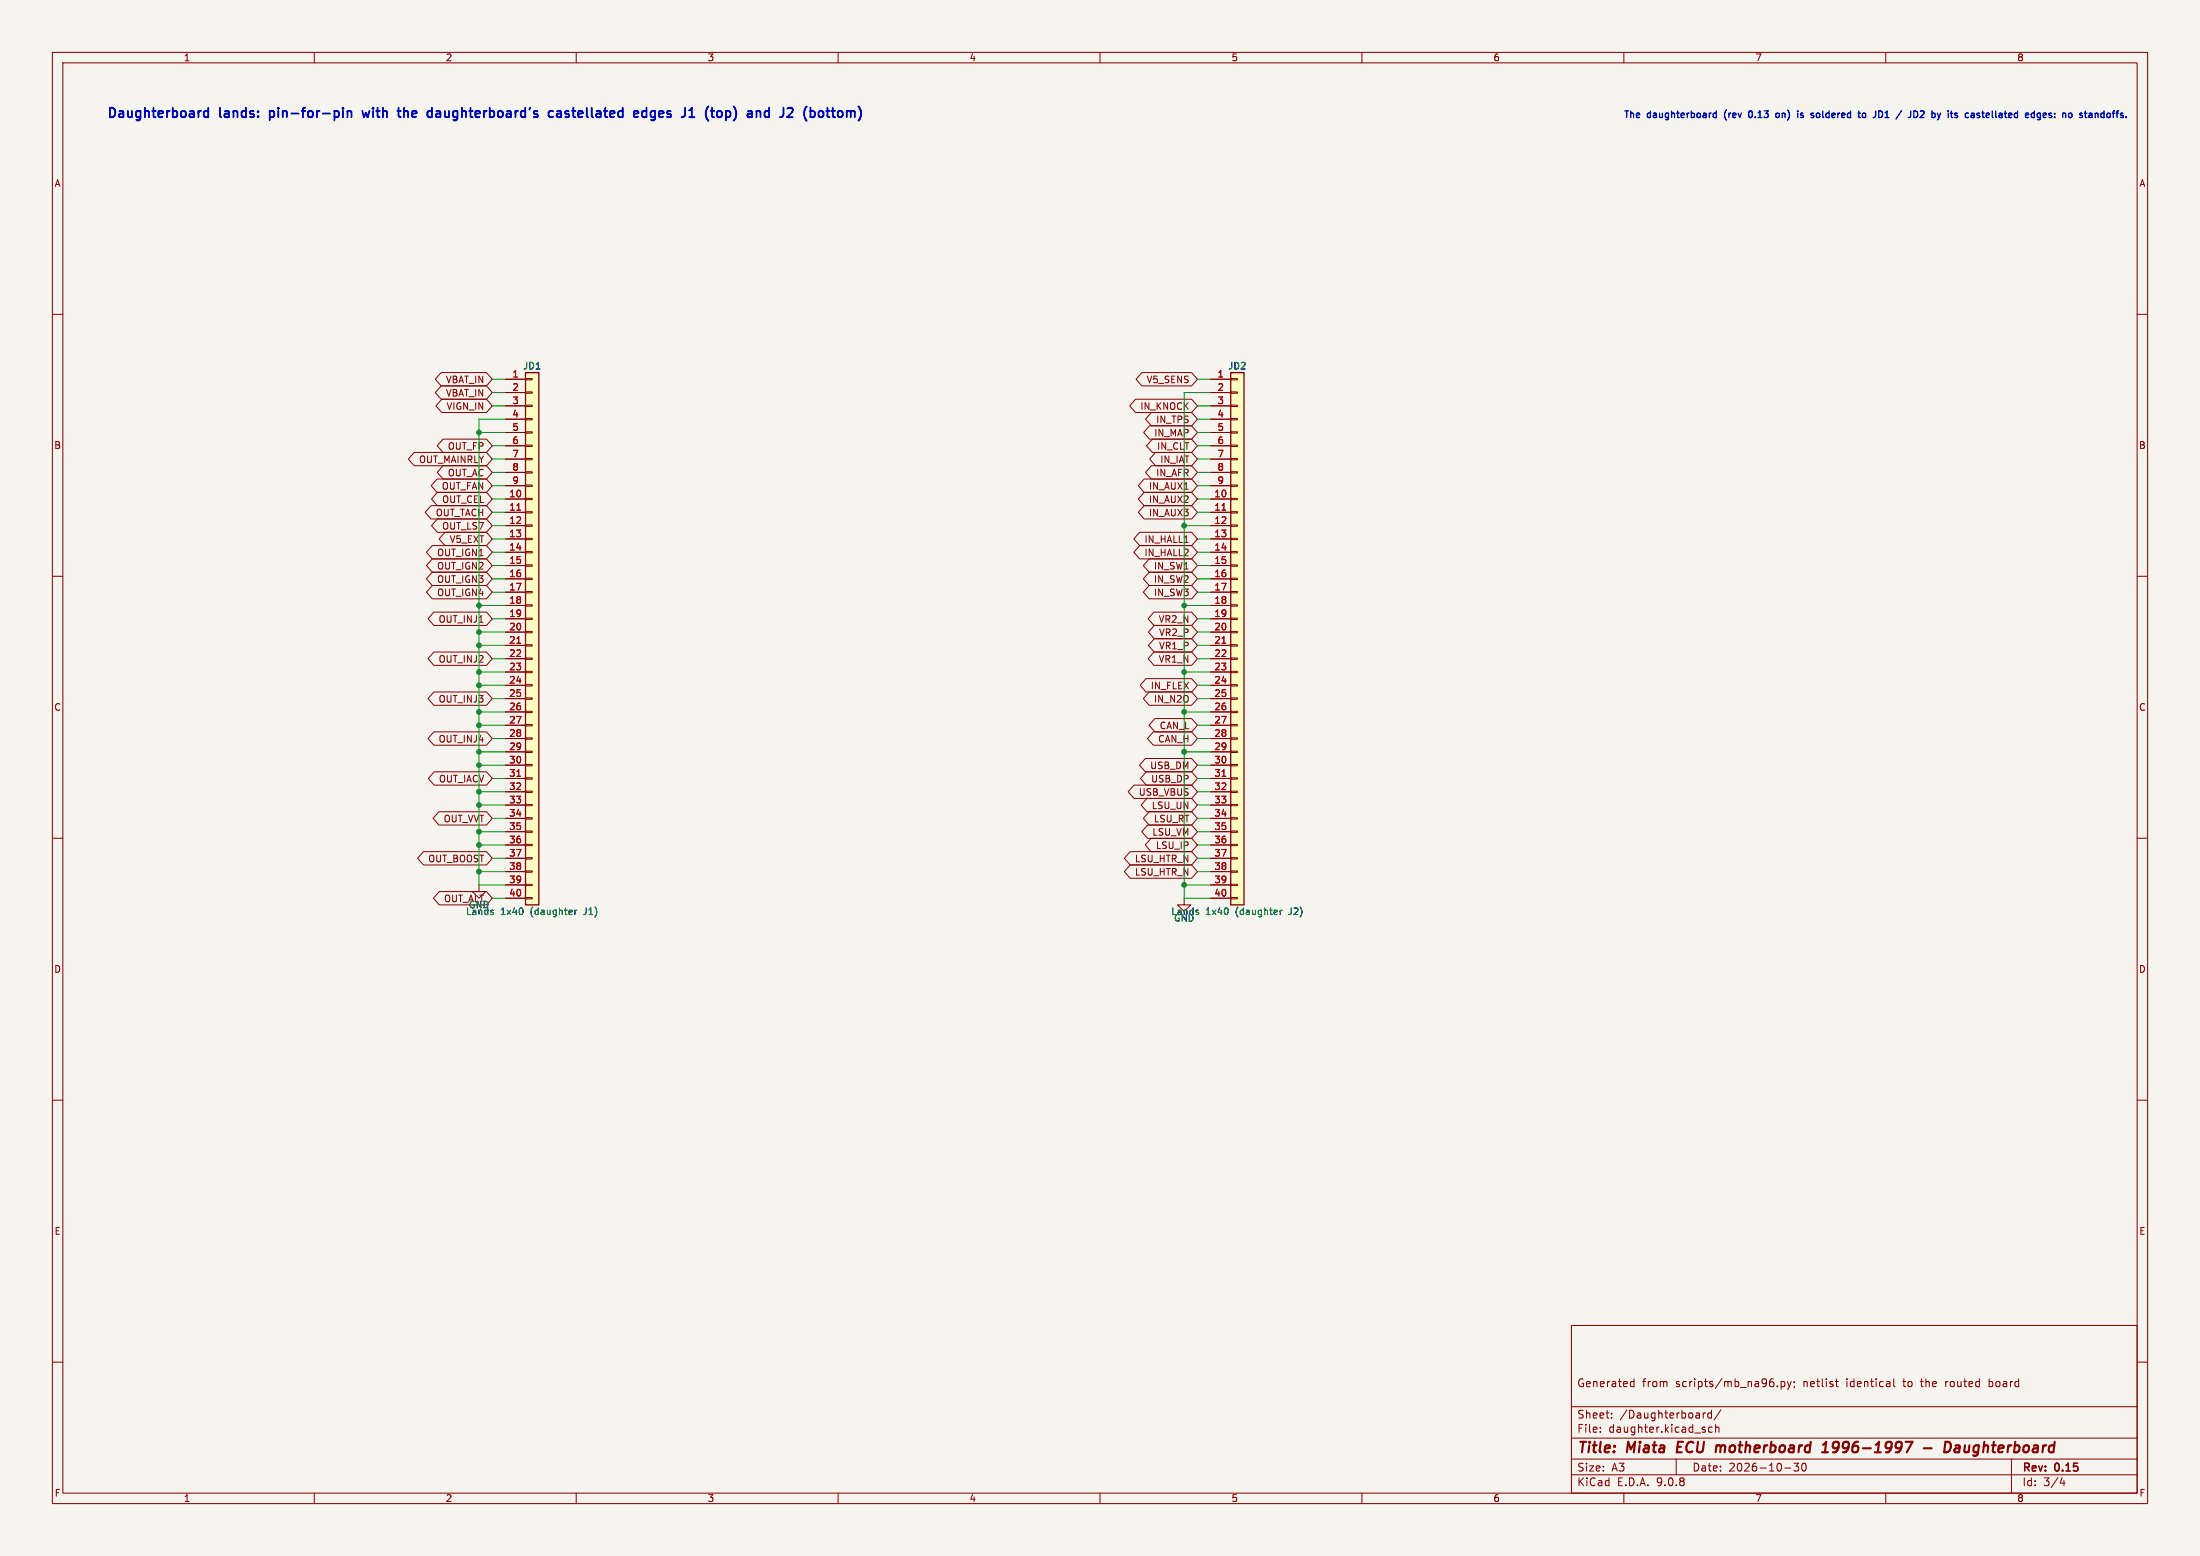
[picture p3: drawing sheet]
(kicad_sch (version 20230121) (generator eeschema) (paper "A3") (title_block (title "Miata ECU motherboard 1996-1997 - Daughterboard") (date "2026-10-30") (rev "0.15") (comment 1 "Generated from scripts/mb_na96.py; netlist identical to the routed board")) (lib_symbols (symbol "Connector_Generic:Conn_01x40" (pin_names (offset 1.016) hide) (in_bom yes) (on_board yes) (property "Reference" "J" (at 0 50.8 0) (effects (font (size 1.27 1.27)))) (property "Value" "Conn_01x40" (at 0 -53.34 0) (effects (font (size 1.27 1.27)))) (property "Footprint" "" (at 0 0 0) (effects (font (size 1.27 1.27)) hide)) (property "Datasheet" "~" (at 0 0 0) (effects (font (size 1.27 1.27)) hide)) (property "ki_keywords" "connector" (at 0 0 0) (effects (font (size 1.27 1.27)) hide)) (property "ki_description" "Generic connector, single row, 01x40, script generated (kicad-library-utils/schlib/autogen/connector/)" (at 0 0 0) (effects (font (size 1.27 1.27)) hide)) (property "ki_fp_filters" "Connector*:*_1x??_*" (at 0 0 0) (effects (font (size 1.27 1.27)) hide)) (symbol "Conn_01x40_1_1" (rectangle (start -1.27 -50.673) (end 0 -50.927) (stroke (width 0.1524) (type default)) (fill (type none))) (rectangle (start -1.27 -48.133) (end 0 -48.387) (stroke (width 0.1524) (type default)) (fill (type none))) (rectangle (start -1.27 -45.593) (end 0 -45.847) (stroke (width 0.1524) (type default)) (fill (type none))) (rectangle (start -1.27 -43.053) (end 0 -43.307) (stroke (width 0.1524) (type default)) (fill (type none))) (rectangle (start -1.27 -40.513) (end 0 -40.767) (stroke (width 0.1524) (type default)) (fill (type none))) (rectangle (start -1.27 -37.973) (end 0 -38.227) (stroke (width 0.1524) (type default)) (fill (type none))) (rectangle (start -1.27 -35.433) (end 0 -35.687) (stroke (width 0.1524) (type default)) (fill (type none))) (rectangle (start -1.27 -32.893) (end 0 -33.147) (stroke (width 0.1524) (type default)) (fill (type none))) (rectangle (start -1.27 -30.353) (end 0 -30.607) (stroke (width 0.1524) (type default)) (fill (type none))) (rectangle (start -1.27 -27.813) (end 0 -28.067) (stroke (width 0.1524) (type default)) (fill (type none))) (rectangle (start -1.27 -25.273) (end 0 -25.527) (stroke (width 0.1524) (type default)) (fill (type none))) (rectangle (start -1.27 -22.733) (end 0 -22.987) (stroke (width 0.1524) (type default)) (fill (type none))) (rectangle (start -1.27 -20.193) (end 0 -20.447) (stroke (width 0.1524) (type default)) (fill (type none))) (rectangle (start -1.27 -17.653) (end 0 -17.907) (stroke (width 0.1524) (type default)) (fill (type none))) (rectangle (start -1.27 -15.113) (end 0 -15.367) (stroke (width 0.1524) (type default)) (fill (type none))) (rectangle (start -1.27 -12.573) (end 0 -12.827) (stroke (width 0.1524) (type default)) (fill (type none))) (rectangle (start -1.27 -10.033) (end 0 -10.287) (stroke (width 0.1524) (type default)) (fill (type none))) (rectangle (start -1.27 -7.493) (end 0 -7.747) (stroke (width 0.1524) (type default)) (fill (type none))) (rectangle (start -1.27 -4.953) (end 0 -5.207) (stroke (width 0.1524) (type default)) (fill (type none))) (rectangle (start -1.27 -2.413) (end 0 -2.667) (stroke (width 0.1524) (type default)) (fill (type none))) (rectangle (start -1.27 0.127) (end 0 -0.127) (stroke (width 0.1524) (type default)) (fill (type none))) (rectangle (start -1.27 2.667) (end 0 2.413) (stroke (width 0.1524) (type default)) (fill (type none))) (rectangle (start -1.27 5.207) (end 0 4.953) (stroke (width 0.1524) (type default)) (fill (type none))) (rectangle (start -1.27 7.747) (end 0 7.493) (stroke (width 0.1524) (type default)) (fill (type none))) (rectangle (start -1.27 10.287) (end 0 10.033) (stroke (width 0.1524) (type default)) (fill (type none))) (rectangle (start -1.27 12.827) (end 0 12.573) (stroke (width 0.1524) (type default)) (fill (type none))) (rectangle (start -1.27 15.367) (end 0 15.113) (stroke (width 0.1524) (type default)) (fill (type none))) (rectangle (start -1.27 17.907) (end 0 17.653) (stroke (width 0.1524) (type default)) (fill (type none))) (rectangle (start -1.27 20.447) (end 0 20.193) (stroke (width 0.1524) (type default)) (fill (type none))) (rectangle (start -1.27 22.987) (end 0 22.733) (stroke (width 0.1524) (type default)) (fill (type none))) (rectangle (start -1.27 25.527) (end 0 25.273) (stroke (width 0.1524) (type default)) (fill (type none))) (rectangle (start -1.27 28.067) (end 0 27.813) (stroke (width 0.1524) (type default)) (fill (type none))) (rectangle (start -1.27 30.607) (end 0 30.353) (stroke (width 0.1524) (type default)) (fill (type none))) (rectangle (start -1.27 33.147) (end 0 32.893) (stroke (width 0.1524) (type default)) (fill (type none))) (rectangle (start -1.27 35.687) (end 0 35.433) (stroke (width 0.1524) (type default)) (fill (type none))) (rectangle (start -1.27 38.227) (end 0 37.973) (stroke (width 0.1524) (type default)) (fill (type none))) (rectangle (start -1.27 40.767) (end 0 40.513) (stroke (width 0.1524) (type default)) (fill (type none))) (rectangle (start -1.27 43.307) (end 0 43.053) (stroke (width 0.1524) (type default)) (fill (type none))) (rectangle (start -1.27 45.847) (end 0 45.593) (stroke (width 0.1524) (type default)) (fill (type none))) (rectangle (start -1.27 48.387) (end 0 48.133) (stroke (width 0.1524) (type default)) (fill (type none))) (rectangle (start -1.27 49.53) (end 1.27 -52.07) (stroke (width 0.254) (type default)) (fill (type background))) (pin passive line (at -5.08 48.26 0) (length 3.81) (name "Pin_1" (effects (font (size 1.27 1.27)))) (number "1" (effects (font (size 1.27 1.27))))) (pin passive line (at -5.08 25.4 0) (length 3.81) (name "Pin_10" (effects (font (size 1.27 1.27)))) (number "10" (effects (font (size 1.27 1.27))))) (pin passive line (at -5.08 22.86 0) (length 3.81) (name "Pin_11" (effects (font (size 1.27 1.27)))) (number "11" (effects (font (size 1.27 1.27))))) (pin passive line (at -5.08 20.32 0) (length 3.81) (name "Pin_12" (effects (font (size 1.27 1.27)))) (number "12" (effects (font (size 1.27 1.27))))) (pin passive line (at -5.08 17.78 0) (length 3.81) (name "Pin_13" (effects (font (size 1.27 1.27)))) (number "13" (effects (font (size 1.27 1.27))))) (pin passive line (at -5.08 15.24 0) (length 3.81) (name "Pin_14" (effects (font (size 1.27 1.27)))) (number "14" (effects (font (size 1.27 1.27))))) (pin passive line (at -5.08 12.7 0) (length 3.81) (name "Pin_15" (effects (font (size 1.27 1.27)))) (number "15" (effects (font (size 1.27 1.27))))) (pin passive line (at -5.08 10.16 0) (length 3.81) (name "Pin_16" (effects (font (size 1.27 1.27)))) (number "16" (effects (font (size 1.27 1.27))))) (pin passive line (at -5.08 7.62 0) (length 3.81) (name "Pin_17" (effects (font (size 1.27 1.27)))) (number "17" (effects (font (size 1.27 1.27))))) (pin passive line (at -5.08 5.08 0) (length 3.81) (name "Pin_18" (effects (font (size 1.27 1.27)))) (number "18" (effects (font (size 1.27 1.27))))) (pin passive line (at -5.08 2.54 0) (length 3.81) (name "Pin_19" (effects (font (size 1.27 1.27)))) (number "19" (effects (font (size 1.27 1.27))))) (pin passive line (at -5.08 45.72 0) (length 3.81) (name "Pin_2" (effects (font (size 1.27 1.27)))) (number "2" (effects (font (size 1.27 1.27))))) (pin passive line (at -5.08 0 0) (length 3.81) (name "Pin_20" (effects (font (size 1.27 1.27)))) (number "20" (effects (font (size 1.27 1.27))))) (pin passive line (at -5.08 -2.54 0) (length 3.81) (name "Pin_21" (effects (font (size 1.27 1.27)))) (number "21" (effects (font (size 1.27 1.27))))) (pin passive line (at -5.08 -5.08 0) (length 3.81) (name "Pin_22" (effects (font (size 1.27 1.27)))) (number "22" (effects (font (size 1.27 1.27))))) (pin passive line (at -5.08 -7.62 0) (length 3.81) (name "Pin_23" (effects (font (size 1.27 1.27)))) (number "23" (effects (font (size 1.27 1.27))))) (pin passive line (at -5.08 -10.16 0) (length 3.81) (name "Pin_24" (effects (font (size 1.27 1.27)))) (number "24" (effects (font (size 1.27 1.27))))) (pin passive line (at -5.08 -12.7 0) (length 3.81) (name "Pin_25" (effects (font (size 1.27 1.27)))) (number "25" (effects (font (size 1.27 1.27))))) (pin passive line (at -5.08 -15.24 0) (length 3.81) (name "Pin_26" (effects (font (size 1.27 1.27)))) (number "26" (effects (font (size 1.27 1.27))))) (pin passive line (at -5.08 -17.78 0) (length 3.81) (name "Pin_27" (effects (font (size 1.27 1.27)))) (number "27" (effects (font (size 1.27 1.27))))) (pin passive line (at -5.08 -20.32 0) (length 3.81) (name "Pin_28" (effects (font (size 1.27 1.27)))) (number "28" (effects (font (size 1.27 1.27))))) (pin passive line (at -5.08 -22.86 0) (length 3.81) (name "Pin_29" (effects (font (size 1.27 1.27)))) (number "29" (effects (font (size 1.27 1.27))))) (pin passive line (at -5.08 43.18 0) (length 3.81) (name "Pin_3" (effects (font (size 1.27 1.27)))) (number "3" (effects (font (size 1.27 1.27))))) (pin passive line (at -5.08 -25.4 0) (length 3.81) (name "Pin_30" (effects (font (size 1.27 1.27)))) (number "30" (effects (font (size 1.27 1.27))))) (pin passive line (at -5.08 -27.94 0) (length 3.81) (name "Pin_31" (effects (font (size 1.27 1.27)))) (number "31" (effects (font (size 1.27 1.27))))) (pin passive line (at -5.08 -30.48 0) (length 3.81) (name "Pin_32" (effects (font (size 1.27 1.27)))) (number "32" (effects (font (size 1.27 1.27))))) (pin passive line (at -5.08 -33.02 0) (length 3.81) (name "Pin_33" (effects (font (size 1.27 1.27)))) (number "33" (effects (font (size 1.27 1.27))))) (pin passive line (at -5.08 -35.56 0) (length 3.81) (name "Pin_34" (effects (font (size 1.27 1.27)))) (number "34" (effects (font (size 1.27 1.27))))) (pin passive line (at -5.08 -38.1 0) (length 3.81) (name "Pin_35" (effects (font (size 1.27 1.27)))) (number "35" (effects (font (size 1.27 1.27))))) (pin passive line (at -5.08 -40.64 0) (length 3.81) (name "Pin_36" (effects (font (size 1.27 1.27)))) (number "36" (effects (font (size 1.27 1.27))))) (pin passive line (at -5.08 -43.18 0) (length 3.81) (name "Pin_37" (effects (font (size 1.27 1.27)))) (number "37" (effects (font (size 1.27 1.27))))) (pin passive line (at -5.08 -45.72 0) (length 3.81) (name "Pin_38" (effects (font (size 1.27 1.27)))) (number "38" (effects (font (size 1.27 1.27))))) (pin passive line (at -5.08 -48.26 0) (length 3.81) (name "Pin_39" (effects (font (size 1.27 1.27)))) (number "39" (effects (font (size 1.27 1.27))))) (pin passive line (at -5.08 40.64 0) (length 3.81) (name "Pin_4" (effects (font (size 1.27 1.27)))) (number "4" (effects (font (size 1.27 1.27))))) (pin passive line (at -5.08 -50.8 0) (length 3.81) (name "Pin_40" (effects (font (size 1.27 1.27)))) (number "40" (effects (font (size 1.27 1.27))))) (pin passive line (at -5.08 38.1 0) (length 3.81) (name "Pin_5" (effects (font (size 1.27 1.27)))) (number "5" (effects (font (size 1.27 1.27))))) (pin passive line (at -5.08 35.56 0) (length 3.81) (name "Pin_6" (effects (font (size 1.27 1.27)))) (number "6" (effects (font (size 1.27 1.27))))) (pin passive line (at -5.08 33.02 0) (length 3.81) (name "Pin_7" (effects (font (size 1.27 1.27)))) (number "7" (effects (font (size 1.27 1.27))))) (pin passive line (at -5.08 30.48 0) (length 3.81) (name "Pin_8" (effects (font (size 1.27 1.27)))) (number "8" (effects (font (size 1.27 1.27))))) (pin passive line (at -5.08 27.94 0) (length 3.81) (name "Pin_9" (effects (font (size 1.27 1.27)))) (number "9" (effects (font (size 1.27 1.27))))))) (symbol "power:GND" (power) (pin_names (offset 0)) (in_bom yes) (on_board yes) (property "Reference" "#PWR" (at 0 -6.35 0) (effects (font (size 1.27 1.27)) hide)) (property "Value" "GND" (at 0 -3.81 0) (effects (font (size 1.27 1.27)))) (property "Footprint" "" (at 0 0 0) (effects (font (size 1.27 1.27)) hide)) (property "Datasheet" "" (at 0 0 0) (effects (font (size 1.27 1.27)) hide)) (property "ki_keywords" "global power" (at 0 0 0) (effects (font (size 1.27 1.27)) hide)) (property "ki_description" "Power symbol creates a global label with name \"GND\" , ground" (at 0 0 0) (effects (font (size 1.27 1.27)) hide)) (symbol "GND_0_1" (polyline (pts (xy 0 0) (xy 0 -1.27) (xy 1.27 -1.27) (xy 0 -2.54) (xy -1.27 -1.27) (xy 0 -1.27)) (stroke (width 0) (type default)) (fill (type none)))) (symbol "GND_1_1" (pin power_in line (at 0 0 270) (length 0) hide (name "GND" (effects (font (size 1.27 1.27)))) (number "1" (effects (font (size 1.27 1.27)))))))) (symbol (lib_id "power:GND") (at 91.44 168.91 0) (unit 1) (in_bom yes) (on_board yes) (dnp no) (property "Reference" "#PWR007" (at 91.44 168.91 0) (effects (font (size 1.27 1.27)) hide)) (property "Value" "GND" (at 91.44 172.71 0) (effects (font (size 1.27 1.27)))) (property "Footprint" "" (at 91.44 168.91 0) (effects (font (size 1.27 1.27)) hide)) (property "Datasheet" "" (at 91.44 168.91 0) (effects (font (size 1.27 1.27)) hide)) (pin "1"))
(symbol (lib_id "power:GND") (at 226.06 171.45 0) (unit 1) (in_bom yes) (on_board yes) (dnp no) (property "Reference" "#PWR008" (at 226.06 171.45 0) (effects (font (size 1.27 1.27)) hide)) (property "Value" "GND" (at 226.06 175.25 0) (effects (font (size 1.27 1.27)))) (property "Footprint" "" (at 226.06 171.45 0) (effects (font (size 1.27 1.27)) hide)) (property "Datasheet" "" (at 226.06 171.45 0) (effects (font (size 1.27 1.27)) hide)) (pin "1"))
(global_label "VBAT_IN" (shape bidirectional) (at 93.98 72.39 180) (fields_autoplaced) (effects (font (size 1.27 1.27)) (justify right)) (property "Intersheetrefs" "${INTERSHEET_REFS}" (at 93.98 72.39 0) (effects (font (size 1.27 1.27)) hide)))
(global_label "OUT_CEL" (shape bidirectional) (at 93.98 95.25 180) (fields_autoplaced) (effects (font (size 1.27 1.27)) (justify right)) (property "Intersheetrefs" "${INTERSHEET_REFS}" (at 93.98 95.25 0) (effects (font (size 1.27 1.27)) hide)))
(global_label "OUT_TACH" (shape bidirectional) (at 93.98 97.79 180) (fields_autoplaced) (effects (font (size 1.27 1.27)) (justify right)) (property "Intersheetrefs" "${INTERSHEET_REFS}" (at 93.98 97.79 0) (effects (font (size 1.27 1.27)) hide)))
(global_label "OUT_LS7" (shape bidirectional) (at 93.98 100.33 180) (fields_autoplaced) (effects (font (size 1.27 1.27)) (justify right)) (property "Intersheetrefs" "${INTERSHEET_REFS}" (at 93.98 100.33 0) (effects (font (size 1.27 1.27)) hide)))
(global_label "V5_EXT" (shape bidirectional) (at 93.98 102.87 180) (fields_autoplaced) (effects (font (size 1.27 1.27)) (justify right)) (property "Intersheetrefs" "${INTERSHEET_REFS}" (at 93.98 102.87 0) (effects (font (size 1.27 1.27)) hide)))
(global_label "OUT_IGN1" (shape bidirectional) (at 93.98 105.41 180) (fields_autoplaced) (effects (font (size 1.27 1.27)) (justify right)) (property "Intersheetrefs" "${INTERSHEET_REFS}" (at 93.98 105.41 0) (effects (font (size 1.27 1.27)) hide)))
(global_label "OUT_IGN2" (shape bidirectional) (at 93.98 107.95 180) (fields_autoplaced) (effects (font (size 1.27 1.27)) (justify right)) (property "Intersheetrefs" "${INTERSHEET_REFS}" (at 93.98 107.95 0) (effects (font (size 1.27 1.27)) hide)))
(global_label "OUT_IGN3" (shape bidirectional) (at 93.98 110.49 180) (fields_autoplaced) (effects (font (size 1.27 1.27)) (justify right)) (property "Intersheetrefs" "${INTERSHEET_REFS}" (at 93.98 110.49 0) (effects (font (size 1.27 1.27)) hide)))
(global_label "OUT_IGN4" (shape bidirectional) (at 93.98 113.03 180) (fields_autoplaced) (effects (font (size 1.27 1.27)) (justify right)) (property "Intersheetrefs" "${INTERSHEET_REFS}" (at 93.98 113.03 0) (effects (font (size 1.27 1.27)) hide)))
(global_label "OUT_INJ1" (shape bidirectional) (at 93.98 118.11 180) (fields_autoplaced) (effects (font (size 1.27 1.27)) (justify right)) (property "Intersheetrefs" "${INTERSHEET_REFS}" (at 93.98 118.11 0) (effects (font (size 1.27 1.27)) hide)))
(global_label "VBAT_IN" (shape bidirectional) (at 93.98 74.93 180) (fields_autoplaced) (effects (font (size 1.27 1.27)) (justify right)) (property "Intersheetrefs" "${INTERSHEET_REFS}" (at 93.98 74.93 0) (effects (font (size 1.27 1.27)) hide)))
(global_label "OUT_INJ2" (shape bidirectional) (at 93.98 125.73 180) (fields_autoplaced) (effects (font (size 1.27 1.27)) (justify right)) (property "Intersheetrefs" "${INTERSHEET_REFS}" (at 93.98 125.73 0) (effects (font (size 1.27 1.27)) hide)))
(global_label "OUT_INJ3" (shape bidirectional) (at 93.98 133.35 180) (fields_autoplaced) (effects (font (size 1.27 1.27)) (justify right)) (property "Intersheetrefs" "${INTERSHEET_REFS}" (at 93.98 133.35 0) (effects (font (size 1.27 1.27)) hide)))
(global_label "OUT_INJ4" (shape bidirectional) (at 93.98 140.97 180) (fields_autoplaced) (effects (font (size 1.27 1.27)) (justify right)) (property "Intersheetrefs" "${INTERSHEET_REFS}" (at 93.98 140.97 0) (effects (font (size 1.27 1.27)) hide)))
(global_label "VIGN_IN" (shape bidirectional) (at 93.98 77.47 180) (fields_autoplaced) (effects (font (size 1.27 1.27)) (justify right)) (property "Intersheetrefs" "${INTERSHEET_REFS}" (at 93.98 77.47 0) (effects (font (size 1.27 1.27)) hide)))
(global_label "OUT_IACV" (shape bidirectional) (at 93.98 148.59 180) (fields_autoplaced) (effects (font (size 1.27 1.27)) (justify right)) (property "Intersheetrefs" "${INTERSHEET_REFS}" (at 93.98 148.59 0) (effects (font (size 1.27 1.27)) hide)))
(global_label "OUT_VVT" (shape bidirectional) (at 93.98 156.21 180) (fields_autoplaced) (effects (font (size 1.27 1.27)) (justify right)) (property "Intersheetrefs" "${INTERSHEET_REFS}" (at 93.98 156.21 0) (effects (font (size 1.27 1.27)) hide)))
(global_label "OUT_BOOST" (shape bidirectional) (at 93.98 163.83 180) (fields_autoplaced) (effects (font (size 1.27 1.27)) (justify right)) (property "Intersheetrefs" "${INTERSHEET_REFS}" (at 93.98 163.83 0) (effects (font (size 1.27 1.27)) hide)))
(global_label "OUT_ALT" (shape bidirectional) (at 93.98 171.45 180) (fields_autoplaced) (effects (font (size 1.27 1.27)) (justify right)) (property "Intersheetrefs" "${INTERSHEET_REFS}" (at 93.98 171.45 0) (effects (font (size 1.27 1.27)) hide)))
(global_label "OUT_FP" (shape bidirectional) (at 93.98 85.09 180) (fields_autoplaced) (effects (font (size 1.27 1.27)) (justify right)) (property "Intersheetrefs" "${INTERSHEET_REFS}" (at 93.98 85.09 0) (effects (font (size 1.27 1.27)) hide)))
(global_label "OUT_MAINRLY" (shape bidirectional) (at 93.98 87.63 180) (fields_autoplaced) (effects (font (size 1.27 1.27)) (justify right)) (property "Intersheetrefs" "${INTERSHEET_REFS}" (at 93.98 87.63 0) (effects (font (size 1.27 1.27)) hide)))
(global_label "OUT_AC" (shape bidirectional) (at 93.98 90.17 180) (fields_autoplaced) (effects (font (size 1.27 1.27)) (justify right)) (property "Intersheetrefs" "${INTERSHEET_REFS}" (at 93.98 90.17 0) (effects (font (size 1.27 1.27)) hide)))
(global_label "OUT_FAN" (shape bidirectional) (at 93.98 92.71 180) (fields_autoplaced) (effects (font (size 1.27 1.27)) (justify right)) (property "Intersheetrefs" "${INTERSHEET_REFS}" (at 93.98 92.71 0) (effects (font (size 1.27 1.27)) hide)))
(global_label "V5_SENS" (shape bidirectional) (at 228.6 72.39 180) (fields_autoplaced) (effects (font (size 1.27 1.27)) (justify right)) (property "Intersheetrefs" "${INTERSHEET_REFS}" (at 228.6 72.39 0) (effects (font (size 1.27 1.27)) hide)))
(global_label "IN_AUX2" (shape bidirectional) (at 228.6 95.25 180) (fields_autoplaced) (effects (font (size 1.27 1.27)) (justify right)) (property "Intersheetrefs" "${INTERSHEET_REFS}" (at 228.6 95.25 0) (effects (font (size 1.27 1.27)) hide)))
(global_label "IN_AUX3" (shape bidirectional) (at 228.6 97.79 180) (fields_autoplaced) (effects (font (size 1.27 1.27)) (justify right)) (property "Intersheetrefs" "${INTERSHEET_REFS}" (at 228.6 97.79 0) (effects (font (size 1.27 1.27)) hide)))
(global_label "IN_HALL1" (shape bidirectional) (at 228.6 102.87 180) (fields_autoplaced) (effects (font (size 1.27 1.27)) (justify right)) (property "Intersheetrefs" "${INTERSHEET_REFS}" (at 228.6 102.87 0) (effects (font (size 1.27 1.27)) hide)))
(global_label "IN_HALL2" (shape bidirectional) (at 228.6 105.41 180) (fields_autoplaced) (effects (font (size 1.27 1.27)) (justify right)) (property "Intersheetrefs" "${INTERSHEET_REFS}" (at 228.6 105.41 0) (effects (font (size 1.27 1.27)) hide)))
(global_label "IN_SW1" (shape bidirectional) (at 228.6 107.95 180) (fields_autoplaced) (effects (font (size 1.27 1.27)) (justify right)) (property "Intersheetrefs" "${INTERSHEET_REFS}" (at 228.6 107.95 0) (effects (font (size 1.27 1.27)) hide)))
(global_label "IN_SW2" (shape bidirectional) (at 228.6 110.49 180) (fields_autoplaced) (effects (font (size 1.27 1.27)) (justify right)) (property "Intersheetrefs" "${INTERSHEET_REFS}" (at 228.6 110.49 0) (effects (font (size 1.27 1.27)) hide)))
(global_label "IN_SW3" (shape bidirectional) (at 228.6 113.03 180) (fields_autoplaced) (effects (font (size 1.27 1.27)) (justify right)) (property "Intersheetrefs" "${INTERSHEET_REFS}" (at 228.6 113.03 0) (effects (font (size 1.27 1.27)) hide)))
(global_label "VR2_N" (shape bidirectional) (at 228.6 118.11 180) (fields_autoplaced) (effects (font (size 1.27 1.27)) (justify right)) (property "Intersheetrefs" "${INTERSHEET_REFS}" (at 228.6 118.11 0) (effects (font (size 1.27 1.27)) hide)))
(global_label "VR2_P" (shape bidirectional) (at 228.6 120.65 180) (fields_autoplaced) (effects (font (size 1.27 1.27)) (justify right)) (property "Intersheetrefs" "${INTERSHEET_REFS}" (at 228.6 120.65 0) (effects (font (size 1.27 1.27)) hide)))
(global_label "VR1_P" (shape bidirectional) (at 228.6 123.19 180) (fields_autoplaced) (effects (font (size 1.27 1.27)) (justify right)) (property "Intersheetrefs" "${INTERSHEET_REFS}" (at 228.6 123.19 0) (effects (font (size 1.27 1.27)) hide)))
(global_label "VR1_N" (shape bidirectional) (at 228.6 125.73 180) (fields_autoplaced) (effects (font (size 1.27 1.27)) (justify right)) (property "Intersheetrefs" "${INTERSHEET_REFS}" (at 228.6 125.73 0) (effects (font (size 1.27 1.27)) hide)))
(global_label "IN_FLEX" (shape bidirectional) (at 228.6 130.81 180) (fields_autoplaced) (effects (font (size 1.27 1.27)) (justify right)) (property "Intersheetrefs" "${INTERSHEET_REFS}" (at 228.6 130.81 0) (effects (font (size 1.27 1.27)) hide)))
(global_label "IN_N2O" (shape bidirectional) (at 228.6 133.35 180) (fields_autoplaced) (effects (font (size 1.27 1.27)) (justify right)) (property "Intersheetrefs" "${INTERSHEET_REFS}" (at 228.6 133.35 0) (effects (font (size 1.27 1.27)) hide)))
(global_label "CAN_L" (shape bidirectional) (at 228.6 138.43 180) (fields_autoplaced) (effects (font (size 1.27 1.27)) (justify right)) (property "Intersheetrefs" "${INTERSHEET_REFS}" (at 228.6 138.43 0) (effects (font (size 1.27 1.27)) hide)))
(global_label "CAN_H" (shape bidirectional) (at 228.6 140.97 180) (fields_autoplaced) (effects (font (size 1.27 1.27)) (justify right)) (property "Intersheetrefs" "${INTERSHEET_REFS}" (at 228.6 140.97 0) (effects (font (size 1.27 1.27)) hide)))
(global_label "IN_KNOCK" (shape bidirectional) (at 228.6 77.47 180) (fields_autoplaced) (effects (font (size 1.27 1.27)) (justify right)) (property "Intersheetrefs" "${INTERSHEET_REFS}" (at 228.6 77.47 0) (effects (font (size 1.27 1.27)) hide)))
(global_label "USB_DM" (shape bidirectional) (at 228.6 146.05 180) (fields_autoplaced) (effects (font (size 1.27 1.27)) (justify right)) (property "Intersheetrefs" "${INTERSHEET_REFS}" (at 228.6 146.05 0) (effects (font (size 1.27 1.27)) hide)))
(global_label "USB_DP" (shape bidirectional) (at 228.6 148.59 180) (fields_autoplaced) (effects (font (size 1.27 1.27)) (justify right)) (property "Intersheetrefs" "${INTERSHEET_REFS}" (at 228.6 148.59 0) (effects (font (size 1.27 1.27)) hide)))
(global_label "USB_VBUS" (shape bidirectional) (at 228.6 151.13 180) (fields_autoplaced) (effects (font (size 1.27 1.27)) (justify right)) (property "Intersheetrefs" "${INTERSHEET_REFS}" (at 228.6 151.13 0) (effects (font (size 1.27 1.27)) hide)))
(global_label "LSU_UN" (shape bidirectional) (at 228.6 153.67 180) (fields_autoplaced) (effects (font (size 1.27 1.27)) (justify right)) (property "Intersheetrefs" "${INTERSHEET_REFS}" (at 228.6 153.67 0) (effects (font (size 1.27 1.27)) hide)))
(global_label "LSU_RT" (shape bidirectional) (at 228.6 156.21 180) (fields_autoplaced) (effects (font (size 1.27 1.27)) (justify right)) (property "Intersheetrefs" "${INTERSHEET_REFS}" (at 228.6 156.21 0) (effects (font (size 1.27 1.27)) hide)))
(global_label "LSU_VM" (shape bidirectional) (at 228.6 158.75 180) (fields_autoplaced) (effects (font (size 1.27 1.27)) (justify right)) (property "Intersheetrefs" "${INTERSHEET_REFS}" (at 228.6 158.75 0) (effects (font (size 1.27 1.27)) hide)))
(global_label "LSU_IP" (shape bidirectional) (at 228.6 161.29 180) (fields_autoplaced) (effects (font (size 1.27 1.27)) (justify right)) (property "Intersheetrefs" "${INTERSHEET_REFS}" (at 228.6 161.29 0) (effects (font (size 1.27 1.27)) hide)))
(global_label "LSU_HTR_N" (shape bidirectional) (at 228.6 163.83 180) (fields_autoplaced) (effects (font (size 1.27 1.27)) (justify right)) (property "Intersheetrefs" "${INTERSHEET_REFS}" (at 228.6 163.83 0) (effects (font (size 1.27 1.27)) hide)))
(global_label "LSU_HTR_N" (shape bidirectional) (at 228.6 166.37 180) (fields_autoplaced) (effects (font (size 1.27 1.27)) (justify right)) (property "Intersheetrefs" "${INTERSHEET_REFS}" (at 228.6 166.37 0) (effects (font (size 1.27 1.27)) hide)))
(global_label "IN_TPS" (shape bidirectional) (at 228.6 80.01 180) (fields_autoplaced) (effects (font (size 1.27 1.27)) (justify right)) (property "Intersheetrefs" "${INTERSHEET_REFS}" (at 228.6 80.01 0) (effects (font (size 1.27 1.27)) hide)))
(global_label "IN_MAP" (shape bidirectional) (at 228.6 82.55 180) (fields_autoplaced) (effects (font (size 1.27 1.27)) (justify right)) (property "Intersheetrefs" "${INTERSHEET_REFS}" (at 228.6 82.55 0) (effects (font (size 1.27 1.27)) hide)))
(global_label "IN_CLT" (shape bidirectional) (at 228.6 85.09 180) (fields_autoplaced) (effects (font (size 1.27 1.27)) (justify right)) (property "Intersheetrefs" "${INTERSHEET_REFS}" (at 228.6 85.09 0) (effects (font (size 1.27 1.27)) hide)))
(global_label "IN_IAT" (shape bidirectional) (at 228.6 87.63 180) (fields_autoplaced) (effects (font (size 1.27 1.27)) (justify right)) (property "Intersheetrefs" "${INTERSHEET_REFS}" (at 228.6 87.63 0) (effects (font (size 1.27 1.27)) hide)))
(global_label "IN_AFR" (shape bidirectional) (at 228.6 90.17 180) (fields_autoplaced) (effects (font (size 1.27 1.27)) (justify right)) (property "Intersheetrefs" "${INTERSHEET_REFS}" (at 228.6 90.17 0) (effects (font (size 1.27 1.27)) hide)))
(global_label "IN_AUX1" (shape bidirectional) (at 228.6 92.71 180) (fields_autoplaced) (effects (font (size 1.27 1.27)) (justify right)) (property "Intersheetrefs" "${INTERSHEET_REFS}" (at 228.6 92.71 0) (effects (font (size 1.27 1.27)) hide)))
(symbol (lib_id "Connector_Generic:Conn_01x40") (at 101.6 120.65 0) (unit 1) (in_bom yes) (on_board yes) (dnp no) (property "Reference" "JD1" (at 101.6 69.85 0) (effects (font (size 1.27 1.27)))) (property "Value" "Lands 1x40 (daughter J1)" (at 101.6 173.99 0) (effects (font (size 1.27 1.27)))) (property "Footprint" "ecu_mb:CastellatedLand_1x40_P2.54mm_TopEdge" (at 101.6 120.65 0) (effects (font (size 1.27 1.27)) hide)) (property "Datasheet" "" (at 101.6 120.65 0) (effects (font (size 1.27 1.27)) hide)) (property "Note" "40 SMD lands, 2.54 mm, for the daughterboard's castellated top edge J1 (power + outputs)" (at 101.6 120.65 0) (effects (font (size 1.27 1.27)) hide)) (pin "1") (pin "10") (pin "11") (pin "12") (pin "13") (pin "14") (pin "15") (pin "16") (pin "17") (pin "18") (pin "19") (pin "2") (pin "20") (pin "21") (pin "22") (pin "23") (pin "24") (pin "25") (pin "26") (pin "27") (pin "28") (pin "29") (pin "3") (pin "30") (pin "31") (pin "32") (pin "33") (pin "34") (pin "35") (pin "36") (pin "37") (pin "38") (pin "39") (pin "4") (pin "40") (pin "5") (pin "6") (pin "7") (pin "8") (pin "9"))
(symbol (lib_id "Connector_Generic:Conn_01x40") (at 236.22 120.65 0) (unit 1) (in_bom yes) (on_board yes) (dnp no) (property "Reference" "JD2" (at 236.22 69.85 0) (effects (font (size 1.27 1.27)))) (property "Value" "Lands 1x40 (daughter J2)" (at 236.22 173.99 0) (effects (font (size 1.27 1.27)))) (property "Footprint" "ecu_mb:CastellatedLand_1x40_P2.54mm_BottomEdge" (at 236.22 120.65 0) (effects (font (size 1.27 1.27)) hide)) (property "Datasheet" "" (at 236.22 120.65 0) (effects (font (size 1.27 1.27)) hide)) (property "Note" "40 SMD lands, 2.54 mm, for the daughterboard's castellated bottom edge J2 (inputs + comms)" (at 236.22 120.65 0) (effects (font (size 1.27 1.27)) hide)) (pin "1") (pin "10") (pin "11") (pin "12") (pin "13") (pin "14") (pin "15") (pin "16") (pin "17") (pin "18") (pin "19") (pin "2") (pin "20") (pin "21") (pin "22") (pin "23") (pin "24") (pin "25") (pin "26") (pin "27") (pin "28") (pin "29") (pin "3") (pin "30") (pin "31") (pin "32") (pin "33") (pin "34") (pin "35") (pin "36") (pin "37") (pin "38") (pin "39") (pin "4") (pin "40") (pin "5") (pin "6") (pin "7") (pin "8") (pin "9"))
(wire (pts (xy 91.44 80.01) (xy 96.52 80.01)) (stroke (width 0) (type default)))
(wire (pts (xy 91.44 82.55) (xy 96.52 82.55)) (stroke (width 0) (type default)))
(wire (pts (xy 91.44 115.57) (xy 96.52 115.57)) (stroke (width 0) (type default)))
(wire (pts (xy 91.44 120.65) (xy 96.52 120.65)) (stroke (width 0) (type default)))
(wire (pts (xy 91.44 123.19) (xy 96.52 123.19)) (stroke (width 0) (type default)))
(wire (pts (xy 91.44 128.27) (xy 96.52 128.27)) (stroke (width 0) (type default)))
(wire (pts (xy 91.44 130.81) (xy 96.52 130.81)) (stroke (width 0) (type default)))
(wire (pts (xy 91.44 135.89) (xy 96.52 135.89)) (stroke (width 0) (type default)))
(wire (pts (xy 91.44 138.43) (xy 96.52 138.43)) (stroke (width 0) (type default)))
(wire (pts (xy 91.44 143.51) (xy 96.52 143.51)) (stroke (width 0) (type default)))
(wire (pts (xy 91.44 146.05) (xy 96.52 146.05)) (stroke (width 0) (type default)))
(wire (pts (xy 91.44 151.13) (xy 96.52 151.13)) (stroke (width 0) (type default)))
(wire (pts (xy 91.44 153.67) (xy 96.52 153.67)) (stroke (width 0) (type default)))
(wire (pts (xy 91.44 158.75) (xy 96.52 158.75)) (stroke (width 0) (type default)))
(wire (pts (xy 91.44 161.29) (xy 96.52 161.29)) (stroke (width 0) (type default)))
(wire (pts (xy 91.44 166.37) (xy 96.52 166.37)) (stroke (width 0) (type default)))
(wire (pts (xy 91.44 168.91) (xy 96.52 168.91)) (stroke (width 0) (type default)))
(wire (pts (xy 91.44 80.01) (xy 91.44 82.55)) (stroke (width 0) (type default)))
(wire (pts (xy 91.44 82.55) (xy 91.44 115.57)) (stroke (width 0) (type default)))
(wire (pts (xy 91.44 115.57) (xy 91.44 120.65)) (stroke (width 0) (type default)))
(wire (pts (xy 91.44 120.65) (xy 91.44 123.19)) (stroke (width 0) (type default)))
(wire (pts (xy 91.44 123.19) (xy 91.44 128.27)) (stroke (width 0) (type default)))
(wire (pts (xy 91.44 128.27) (xy 91.44 130.81)) (stroke (width 0) (type default)))
(wire (pts (xy 91.44 130.81) (xy 91.44 135.89)) (stroke (width 0) (type default)))
(wire (pts (xy 91.44 135.89) (xy 91.44 138.43)) (stroke (width 0) (type default)))
(wire (pts (xy 91.44 138.43) (xy 91.44 143.51)) (stroke (width 0) (type default)))
(wire (pts (xy 91.44 143.51) (xy 91.44 146.05)) (stroke (width 0) (type default)))
(wire (pts (xy 91.44 146.05) (xy 91.44 151.13)) (stroke (width 0) (type default)))
(wire (pts (xy 91.44 151.13) (xy 91.44 153.67)) (stroke (width 0) (type default)))
(wire (pts (xy 91.44 153.67) (xy 91.44 158.75)) (stroke (width 0) (type default)))
(wire (pts (xy 91.44 158.75) (xy 91.44 161.29)) (stroke (width 0) (type default)))
(wire (pts (xy 91.44 161.29) (xy 91.44 166.37)) (stroke (width 0) (type default)))
(wire (pts (xy 91.44 166.37) (xy 91.44 168.91)) (stroke (width 0) (type default)))
(wire (pts (xy 226.06 74.93) (xy 231.14 74.93)) (stroke (width 0) (type default)))
(wire (pts (xy 226.06 100.33) (xy 231.14 100.33)) (stroke (width 0) (type default)))
(wire (pts (xy 226.06 115.57) (xy 231.14 115.57)) (stroke (width 0) (type default)))
(wire (pts (xy 226.06 128.27) (xy 231.14 128.27)) (stroke (width 0) (type default)))
(wire (pts (xy 226.06 135.89) (xy 231.14 135.89)) (stroke (width 0) (type default)))
(wire (pts (xy 226.06 143.51) (xy 231.14 143.51)) (stroke (width 0) (type default)))
(wire (pts (xy 226.06 168.91) (xy 231.14 168.91)) (stroke (width 0) (type default)))
(wire (pts (xy 226.06 171.45) (xy 231.14 171.45)) (stroke (width 0) (type default)))
(wire (pts (xy 226.06 74.93) (xy 226.06 100.33)) (stroke (width 0) (type default)))
(wire (pts (xy 226.06 100.33) (xy 226.06 115.57)) (stroke (width 0) (type default)))
(wire (pts (xy 226.06 115.57) (xy 226.06 128.27)) (stroke (width 0) (type default)))
(wire (pts (xy 226.06 128.27) (xy 226.06 135.89)) (stroke (width 0) (type default)))
(wire (pts (xy 226.06 135.89) (xy 226.06 143.51)) (stroke (width 0) (type default)))
(wire (pts (xy 226.06 143.51) (xy 226.06 168.91)) (stroke (width 0) (type default)))
(wire (pts (xy 226.06 168.91) (xy 226.06 171.45)) (stroke (width 0) (type default)))
(wire (pts (xy 93.98 72.39) (xy 96.52 72.39)) (stroke (width 0) (type default)))
(wire (pts (xy 93.98 95.25) (xy 96.52 95.25)) (stroke (width 0) (type default)))
(wire (pts (xy 93.98 97.79) (xy 96.52 97.79)) (stroke (width 0) (type default)))
(wire (pts (xy 93.98 100.33) (xy 96.52 100.33)) (stroke (width 0) (type default)))
(wire (pts (xy 93.98 102.87) (xy 96.52 102.87)) (stroke (width 0) (type default)))
(wire (pts (xy 93.98 105.41) (xy 96.52 105.41)) (stroke (width 0) (type default)))
(wire (pts (xy 93.98 107.95) (xy 96.52 107.95)) (stroke (width 0) (type default)))
(wire (pts (xy 93.98 110.49) (xy 96.52 110.49)) (stroke (width 0) (type default)))
(wire (pts (xy 93.98 113.03) (xy 96.52 113.03)) (stroke (width 0) (type default)))
(wire (pts (xy 93.98 118.11) (xy 96.52 118.11)) (stroke (width 0) (type default)))
(wire (pts (xy 93.98 74.93) (xy 96.52 74.93)) (stroke (width 0) (type default)))
(wire (pts (xy 93.98 125.73) (xy 96.52 125.73)) (stroke (width 0) (type default)))
(wire (pts (xy 93.98 133.35) (xy 96.52 133.35)) (stroke (width 0) (type default)))
(wire (pts (xy 93.98 140.97) (xy 96.52 140.97)) (stroke (width 0) (type default)))
(wire (pts (xy 93.98 77.47) (xy 96.52 77.47)) (stroke (width 0) (type default)))
(wire (pts (xy 93.98 148.59) (xy 96.52 148.59)) (stroke (width 0) (type default)))
(wire (pts (xy 93.98 156.21) (xy 96.52 156.21)) (stroke (width 0) (type default)))
(wire (pts (xy 93.98 163.83) (xy 96.52 163.83)) (stroke (width 0) (type default)))
(wire (pts (xy 93.98 171.45) (xy 96.52 171.45)) (stroke (width 0) (type default)))
(wire (pts (xy 93.98 85.09) (xy 96.52 85.09)) (stroke (width 0) (type default)))
(wire (pts (xy 93.98 87.63) (xy 96.52 87.63)) (stroke (width 0) (type default)))
(wire (pts (xy 93.98 90.17) (xy 96.52 90.17)) (stroke (width 0) (type default)))
(wire (pts (xy 93.98 92.71) (xy 96.52 92.71)) (stroke (width 0) (type default)))
(wire (pts (xy 228.6 72.39) (xy 231.14 72.39)) (stroke (width 0) (type default)))
(wire (pts (xy 228.6 95.25) (xy 231.14 95.25)) (stroke (width 0) (type default)))
(wire (pts (xy 228.6 97.79) (xy 231.14 97.79)) (stroke (width 0) (type default)))
(wire (pts (xy 228.6 102.87) (xy 231.14 102.87)) (stroke (width 0) (type default)))
(wire (pts (xy 228.6 105.41) (xy 231.14 105.41)) (stroke (width 0) (type default)))
(wire (pts (xy 228.6 107.95) (xy 231.14 107.95)) (stroke (width 0) (type default)))
(wire (pts (xy 228.6 110.49) (xy 231.14 110.49)) (stroke (width 0) (type default)))
(wire (pts (xy 228.6 113.03) (xy 231.14 113.03)) (stroke (width 0) (type default)))
(wire (pts (xy 228.6 118.11) (xy 231.14 118.11)) (stroke (width 0) (type default)))
(wire (pts (xy 228.6 120.65) (xy 231.14 120.65)) (stroke (width 0) (type default)))
(wire (pts (xy 228.6 123.19) (xy 231.14 123.19)) (stroke (width 0) (type default)))
(wire (pts (xy 228.6 125.73) (xy 231.14 125.73)) (stroke (width 0) (type default)))
(wire (pts (xy 228.6 130.81) (xy 231.14 130.81)) (stroke (width 0) (type default)))
(wire (pts (xy 228.6 133.35) (xy 231.14 133.35)) (stroke (width 0) (type default)))
(wire (pts (xy 228.6 138.43) (xy 231.14 138.43)) (stroke (width 0) (type default)))
(wire (pts (xy 228.6 140.97) (xy 231.14 140.97)) (stroke (width 0) (type default)))
(wire (pts (xy 228.6 77.47) (xy 231.14 77.47)) (stroke (width 0) (type default)))
(wire (pts (xy 228.6 146.05) (xy 231.14 146.05)) (stroke (width 0) (type default)))
(wire (pts (xy 228.6 148.59) (xy 231.14 148.59)) (stroke (width 0) (type default)))
(wire (pts (xy 228.6 151.13) (xy 231.14 151.13)) (stroke (width 0) (type default)))
(wire (pts (xy 228.6 153.67) (xy 231.14 153.67)) (stroke (width 0) (type default)))
(wire (pts (xy 228.6 156.21) (xy 231.14 156.21)) (stroke (width 0) (type default)))
(wire (pts (xy 228.6 158.75) (xy 231.14 158.75)) (stroke (width 0) (type default)))
(wire (pts (xy 228.6 161.29) (xy 231.14 161.29)) (stroke (width 0) (type default)))
(wire (pts (xy 228.6 163.83) (xy 231.14 163.83)) (stroke (width 0) (type default)))
(wire (pts (xy 228.6 166.37) (xy 231.14 166.37)) (stroke (width 0) (type default)))
(wire (pts (xy 228.6 80.01) (xy 231.14 80.01)) (stroke (width 0) (type default)))
(wire (pts (xy 228.6 82.55) (xy 231.14 82.55)) (stroke (width 0) (type default)))
(wire (pts (xy 228.6 85.09) (xy 231.14 85.09)) (stroke (width 0) (type default)))
(wire (pts (xy 228.6 87.63) (xy 231.14 87.63)) (stroke (width 0) (type default)))
(wire (pts (xy 228.6 90.17) (xy 231.14 90.17)) (stroke (width 0) (type default)))
(wire (pts (xy 228.6 92.71) (xy 231.14 92.71)) (stroke (width 0) (type default)))
(junction (at 91.44 123.19) (diameter 0) (color 0 0 0 0))
(junction (at 91.44 146.05) (diameter 0) (color 0 0 0 0))
(junction (at 91.44 143.51) (diameter 0) (color 0 0 0 0))
(junction (at 91.44 153.67) (diameter 0) (color 0 0 0 0))
(junction (at 91.44 166.37) (diameter 0) (color 0 0 0 0))
(junction (at 226.06 143.51) (diameter 0) (color 0 0 0 0))
(junction (at 91.44 115.57) (diameter 0) (color 0 0 0 0))
(junction (at 91.44 128.27) (diameter 0) (color 0 0 0 0))
(junction (at 91.44 135.89) (diameter 0) (color 0 0 0 0))
(junction (at 91.44 138.43) (diameter 0) (color 0 0 0 0))
(junction (at 226.06 100.33) (diameter 0) (color 0 0 0 0))
(junction (at 226.06 115.57) (diameter 0) (color 0 0 0 0))
(junction (at 91.44 158.75) (diameter 0) (color 0 0 0 0))
(junction (at 226.06 128.27) (diameter 0) (color 0 0 0 0))
(junction (at 91.44 82.55) (diameter 0) (color 0 0 0 0))
(junction (at 91.44 151.13) (diameter 0) (color 0 0 0 0))
(junction (at 226.06 135.89) (diameter 0) (color 0 0 0 0))
(junction (at 91.44 161.29) (diameter 0) (color 0 0 0 0))
(junction (at 91.44 120.65) (diameter 0) (color 0 0 0 0))
(junction (at 226.06 168.91) (diameter 0) (color 0 0 0 0))
(junction (at 91.44 130.81) (diameter 0) (color 0 0 0 0))
(text "Daughterboard lands: pin-for-pin with the daughterboard's castellated edges J1 (top) and J2 (bottom)" (at 20.32 22.86 0) (effects (font (size 1.8 1.8) bold) (justify left bottom)))
(text "The daughterboard (rev 0.13 on) is soldered to JD1 / JD2 by its castellated edges: no standoffs." (at 309.88 22.86 0) (effects (font (size 1.27 1.27) bold) (justify left bottom))))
